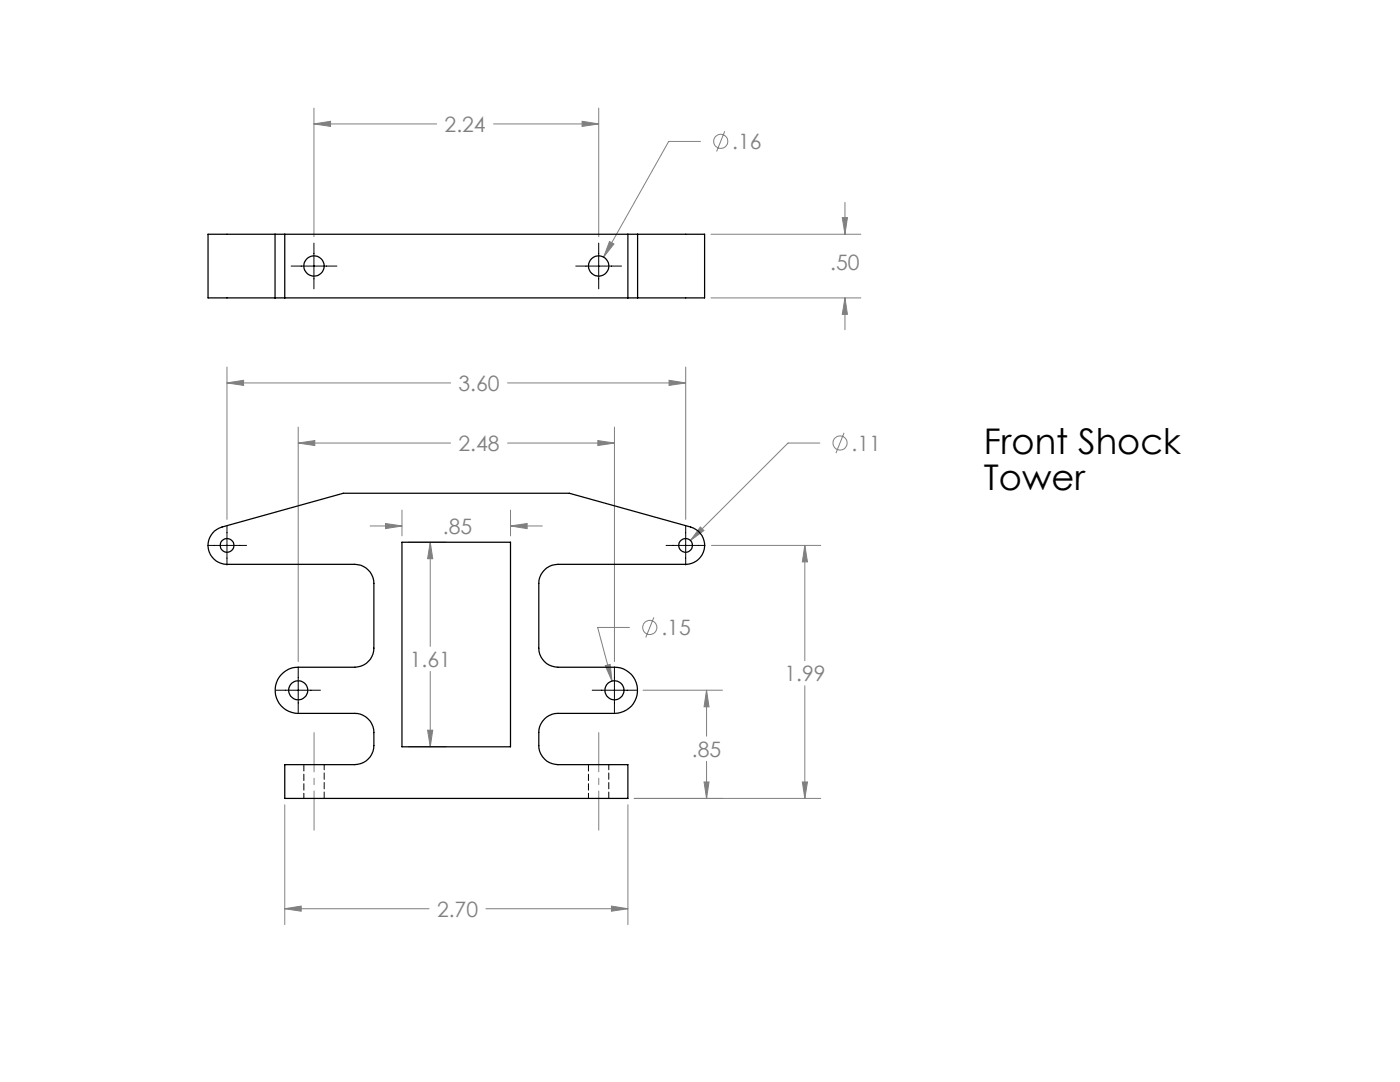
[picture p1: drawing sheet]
<svg xmlns="http://www.w3.org/2000/svg" width="279mm" height="216mm" viewBox="0 0 279 216" stroke-linecap="round" stroke-linejoin="round" font-family="sans-serif">
<g fill="none" stroke="#808080" stroke-width=".2">
<path d="M62.7 24.7l3.3-.5v1zM62.7 21.6v25.6M62.7 24.7h24.4M98.5 24.7h21M116.2 24.2l3.3 .5-3.3 .5zM119.5 21.6v25.6M139.8 28.2h-6.3l-13 23.1M144.6 26.2l-1.6 4M121.6 48.2l.9 .5-2 2.6zM141.9 59.4h29.9M141.9 46.7h29.9M168.1 43.4h1l-.5 3.3z"/>
<path d="M168.6 59.4l.5 3.3h-1zM168.6 40.4v6.3M168.6 59.4v6.4M45.3 76.4l3.3-.5v1zM45.3 73.2v30.4M45.3 76.4h44.6M101.3 76.4h35.5M133.5 75.9l3.3 .5-3.3 .5zM136.8 73.2v30.4M59.5 88.4l3.3-.5v1zM59.5 85.2v46.8M59.5 88.4h30.4"/>
<path d="M101.3 88.4h21.3M119.3 87.9l3.3 .5-3.3 .5zM122.6 85.2v46.8M163.6 88.4h-6.3l-19.5 19.4M168.5 86.4l-1.7 4M73.9 105h6.3M76.9 104.5l3.3 .5-3.3 .5zM80.2 101.8v5.1M81.5 108.2h7.5M85.9 108.2l.5 3.3h-1.1zM85.9 108.2v20.8M101.9 105l3.3-.5v1z"/>
<path d="M101.9 101.8v5.1M101.9 105h6.3M139.8 105.2l.7 .7-2.7 1.9zM142 108.8h21.8M160.6 108.8l.5 3.3h-1zM160.6 108.8v23M85.9 134v15M120.8 132.8l1-.2 .3 3.3zM125.6 125.2h-6.3l2.8 10.7M128.3 137.7h15.9M130.5 123.2l-1.6 4M141 137.7l.5 3.3h-1z"/>
<path d="M141 137.7v9.2M160.6 136.8v22.5M81.5 149h7.5M85.3 145.7h1.1l-.5 3.3zM126.6 159.3h37.2M140.5 156h1l-.5 3.3zM141 151.9v7.4M160.1 156h1l-.5 3.3zM56.8 160.6v23.9M125.3 160.6v23.9M56.8 181.3l3.3-.5v1zM56.8 181.3h28.8"/>
<path d="M97 181.3h28.3M122 180.8l3.3 .5-3.3 .5z"/>
<circle cx="143.8" cy="28.2" r="1.4"/>
<circle cx="167.6" cy="88.4" r="1.41"/>
<circle cx="129.7" cy="125.2" r="1.41"/>
</g>
<path d="M58.1 53.1h9.1M62.7 48.5v9.1M114.9 53.1h9.1M119.5 48.5v9.1M41.4 108.8h7.8M45.3 104.9v7.8M132.9 108.8h7.8M136.8 104.9v7.8M55.1 137.7h8.9M59.5 133.3v8.9M118.2 137.7h8.9M122.6 133.3v8.9" fill="none" stroke="#000" stroke-width=".2"/>
<path d="M62.7 146.2v19.5M119.5 146.2v19.5" fill="none" stroke="#808080" stroke-width=".2" stroke-dasharray="15.2 1.3 1.3 1.3" stroke-dashoffset="7.4"/>
<path d="M56.8 181.3l3.3-.5v1zM122 180.8l3.3 .5-3.3 .5zM85.9 108.2l.5 3.3h-1.1zM85.3 145.7h1.1l-.5 3.3zM101.9 105l3.3-.5v1zM76.9 104.5l3.3 .5-3.3 .5zM133.5 75.9l3.3 .5-3.3 .5zM45.3 76.4l3.3-.5v1zM141 137.7l.5 3.3h-1zM140.5 156h1l-.5 3.3zM160.6 108.8l.5 3.3h-1zM160.1 156h1l-.5 3.3zM119.3 87.9l3.3 .5-3.3 .5zM59.5 88.4l3.3-.5v1zM139.8 105.2l-2 2.6 2.7-1.9zM120.8 132.8l1.3 3.1-.3-3.3zM116.2 24.2l3.3 .5-3.3 .5zM62.7 24.7l3.3-.5v1zM121.6 48.2l-1.1 3.1 2-2.6zM168.6 59.4l.5 3.3h-1zM168.1 43.4h1l-.5 3.3z" fill="#808080"/>
<g fill="none" stroke="#000" stroke-width=".25">
<path d="M54.9 46.7h1.9M54.9 59.4h1.9M54.9 46.7h-13.4v12.7h13.4M54.9 46.7v12.7M56.8 46.7v12.7M56.8 46.7h68.5M56.8 59.4h68.5M125.3 46.7h1.9M125.3 59.4h1.9M125.3 46.7v12.7M127.2 46.7h13.4v12.7h-13.4M127.2 46.7v12.7"/>
<path d="M42.8 106l1.5-.8 24.2-6.8h45.1l24.2 6.8a3.8 3.8 0 0 1 2.8 4.1 3.8 3.8 0 0 1-3.8 3.3h-25.5a3.9 3.9 0 0 0-3.8 3.8v12.9a3.9 3.9 0 0 0 3.8 3.8h11.3a4.6 4.6 0 0 1 4.6 4.6 4.6 4.6 0 0 1-4.6 4.6h-11.3a3.9 3.9 0 0 0-3.8 3.9 7.1 7.1 0 0 0 .4 4.3 3.8 3.8 0 0 0 3.4 2.1h14v6.7h-68.5v-6.7h14a3.9 3.9 0 0 0 3.8-3.8 6.9 6.9 0 0 0-.4-4.4 3.8 3.8 0 0 0-3.4-2.1h-11.3a4.6 4.6 0 0 1-4.6-4.6 4.6 4.6 0 0 1 4.6-4.6h11.3a3.9 3.9 0 0 0 3.8-3.8v-12.9a3.9 3.9 0 0 0-3.8-3.8h-25.5a3.8 3.8 0 0 1-3.5-2.4 3.8 3.8 0 0 1 1-4.2zM80.2 108.2h21.7v40.8h-21.7z"/>
<circle cx="62.7" cy="53.1" r="2.03"/>
<circle cx="119.5" cy="53.1" r="2.03"/>
<circle cx="45.3" cy="108.8" r="1.36"/>
<circle cx="136.8" cy="108.8" r="1.36"/>
<circle cx="59.5" cy="137.7" r="1.9"/>
<circle cx="122.6" cy="137.7" r="1.9"/>
</g>
<path d="M60.6 152.6v6.7M64.7 159.3v-6.7M117.4 152.6v6.7M121.5 159.3v-6.7" fill="none" stroke="#000" stroke-width=".2" stroke-dasharray="1.3 .6"/>
<g font-size="7.1">
<text x="196.3" y="90.7">Front Shock</text>
<text x="196.3" y="97.7">Tower</text>
</g>
<g font-size="4.2" fill="#808080">
<text x="88.7" y="26.3">2.24</text>
<text x="146.2" y="29.8">.16</text>
<text x="165.7" y="54">.50</text>
<text x="91.5" y="78">3.60</text>
<text x="91.5" y="90">2.48</text>
<text x="170" y="90">.11</text>
<text x="88.4" y="106.5">.85</text>
<text x="132" y="126.8">.15</text>
<text x="81.8" y="133.1">1.61</text>
<text x="156.6" y="135.9">1.99</text>
<text x="138.1" y="151">.85</text>
<text x="87.2" y="182.9">2.70</text>
</g>
</svg>
